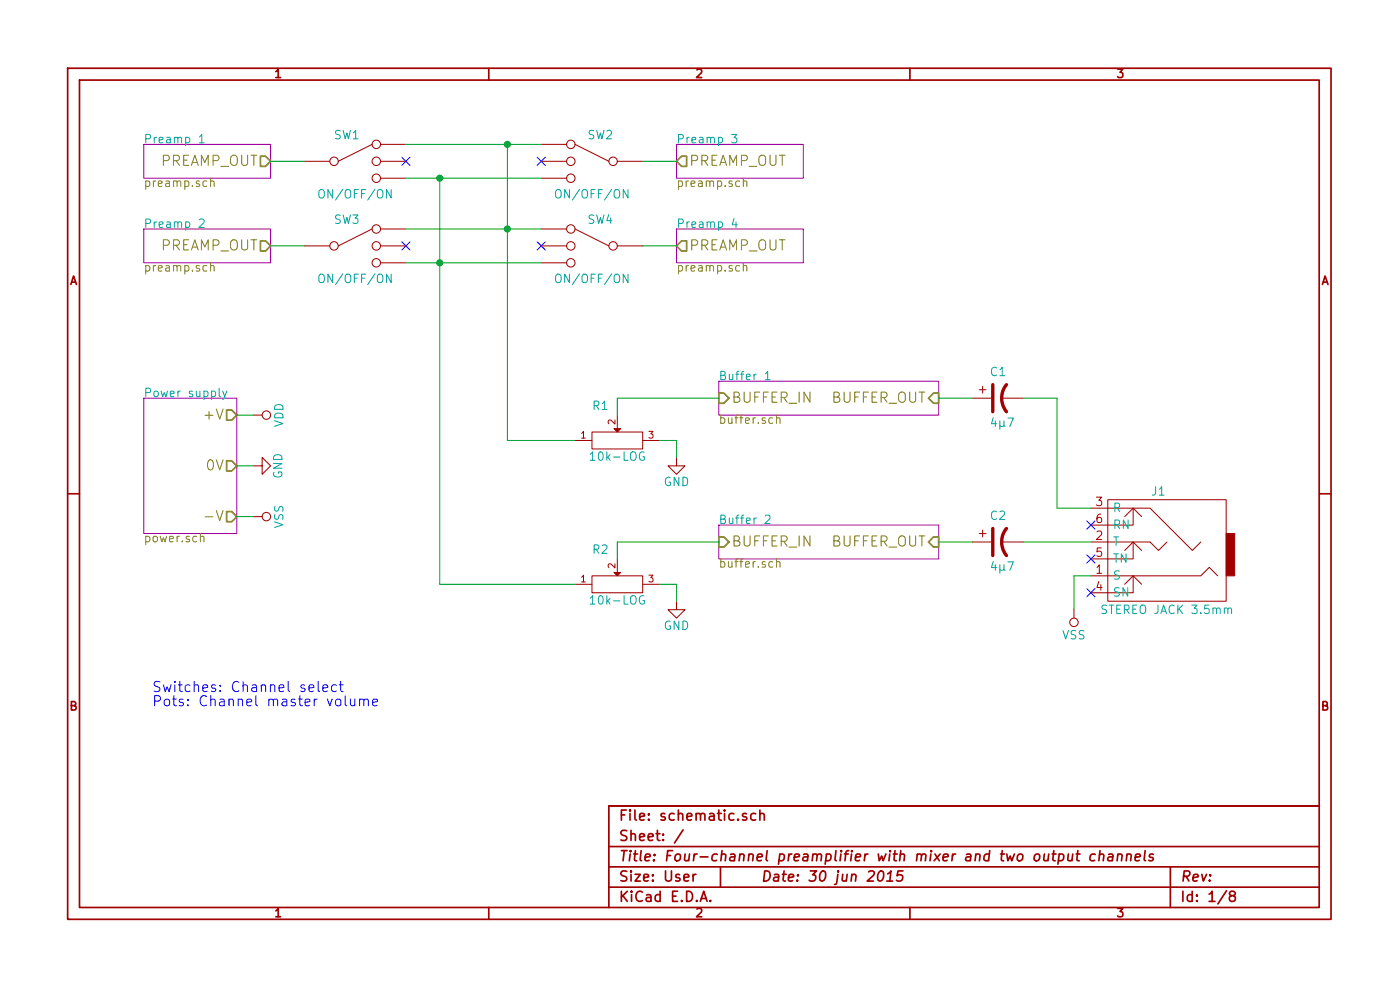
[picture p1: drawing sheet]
EESchema Schematic File Version 2
LIBS:power
LIBS:conn
LIBS:linear
LIBS:memory
LIBS:audio
LIBS:device
LIBS:transistors
LIBS:mark
LIBS:schematic-cache
EELAYER 27 0
EELAYER END
$Descr User 8270 5830
encoding utf-8
Sheet 1 8
Title "Four-channel preamplifier with mixer and two output channels"
Date "30 jun 2015"
Rev ""
Comp ""
Comment1 ""
Comment2 ""
Comment3 ""
Comment4 ""
$EndDescr
$Comp
L POT R1
U 1 1
P 3650 2600
F 0 "R1" H 3550 2800 50  0000 C CNN
F 1 "10k-LOG" H 3650 2500 50  0000 C CNN
F 2 "" H 3650 2600 60  0000 C CNN
F 3 "" H 3650 2600 60  0000 C CNN
	1    3650 2600
	1    0    0    -1  
$EndComp
$Comp
L GND #PWR2
U 1 1
P 4000 2700
F 0 "#PWR2" H 4000 2450 50  0001 C CNN
F 1 "GND" H 4000 2550 50  0000 C CNN
F 2 "" H 4000 2700 60  0000 C CNN
F 3 "" H 4000 2700 60  0000 C CNN
	1    4000 2700
	1    0    0    -1  
$EndComp
$Comp
L POT R2
U 1 1
P 3650 3450
F 0 "R2" H 3550 3650 50  0000 C CNN
F 1 "10k-LOG" H 3650 3350 50  0000 C CNN
F 2 "" H 3650 3450 60  0000 C CNN
F 3 "" H 3650 3450 60  0000 C CNN
	1    3650 3450
	1    0    0    -1  
$EndComp
$Comp
L GND #PWR5
U 1 1
P 4000 3550
F 0 "#PWR5" H 4000 3300 50  0001 C CNN
F 1 "GND" H 4000 3400 50  0000 C CNN
F 2 "" H 4000 3550 60  0000 C CNN
F 3 "" H 4000 3550 60  0000 C CNN
	1    4000 3550
	1    0    0    -1  
$EndComp
$Comp
L JACK_TRS_6PINS J1
U 1 1
P 6850 3200
F 0 "J1" H 6850 2900 50  0000 C CNN
F 1 "STEREO JACK 3.5mm" H 6800 3600 50  0000 C CNN
F 2 "" H 6950 3050 60  0000 C CNN
F 3 "" H 6950 3050 60  0000 C CNN
	1    6850 3200
	-1   0    0    1   
$EndComp
Text Notes 900  4100 0    60   ~ 0
Switches: Channel select\nPots: Channel master volume
$Sheet
S 850  850  750  200 
U 55758894
F0 "Preamp 1" 50
F1 "preamp.sch" 50
F2 "PREAMP_OUT" O R 1600 950 60 
$EndSheet
NoConn ~ 2400 950 
$Sheet
S 850  1350 750  200 
U 55758E47
F0 "Preamp 2" 50
F1 "preamp.sch" 50
F2 "PREAMP_OUT" O R 1600 1450 60 
$EndSheet
NoConn ~ 2400 1450
$Sheet
S 4000 850  750  200 
U 55759A9A
F0 "Preamp 3" 50
F1 "preamp.sch" 50
F2 "PREAMP_OUT" O L 4000 950 60 
$EndSheet
NoConn ~ 3200 950 
$Sheet
S 4000 1350 750  200 
U 55759AA8
F0 "Preamp 4" 50
F1 "preamp.sch" 50
F2 "PREAMP_OUT" O L 4000 1450 60 
$EndSheet
NoConn ~ 3200 1450
$Sheet
S 4250 2250 1300 200 
U 557585B2
F0 "Buffer 1" 50
F1 "buffer.sch" 50
F2 "BUFFER_OUT" I R 5550 2350 60 
F3 "BUFFER_IN" I L 4250 2350 60 
$EndSheet
$Sheet
S 4250 3100 1300 200 
U 5575AD0A
F0 "Buffer 2" 50
F1 "buffer.sch" 50
F2 "BUFFER_OUT" I R 5550 3200 60 
F3 "BUFFER_IN" I L 4250 3200 60 
$EndSheet
$Sheet
S 850  2350 550  800 
U 55758CAC
F0 "Power supply" 50
F1 "power.sch" 50
F2 "0V" O R 1400 2750 60 
F3 "+V" O R 1400 2450 60 
F4 "-V" O R 1400 3050 60 
$EndSheet
$Comp
L VSS #PWR4
U 1 1
P 1500 3050
F 0 "#PWR4" H 1500 2900 50  0001 C CNN
F 1 "VSS" H 1500 3200 50  0000 C CNN
F 2 "" H 1500 3050 60  0000 C CNN
F 3 "" H 1500 3050 60  0000 C CNN
	1    1500 3050
	0    1    1    0   
$EndComp
$Comp
L VDD #PWR1
U 1 1
P 1500 2450
F 0 "#PWR1" H 1500 2300 50  0001 C CNN
F 1 "VDD" H 1500 2600 50  0000 C CNN
F 2 "" H 1500 2450 60  0000 C CNN
F 3 "" H 1500 2450 60  0000 C CNN
	1    1500 2450
	0    1    1    0   
$EndComp
$Comp
L GND #PWR3
U 1 1
P 1500 2750
F 0 "#PWR3" H 1500 2500 50  0001 C CNN
F 1 "GND" H 1500 2600 50  0000 C CNN
F 2 "" H 1500 2750 60  0000 C CNN
F 3 "" H 1500 2750 60  0000 C CNN
	1    1500 2750
	0    -1   -1   0   
$EndComp
NoConn ~ 6450 3100
NoConn ~ 6450 3300
NoConn ~ 6450 3500
$Comp
L SP3T_SWITCH SW1
U 1 1
P 2100 950
F 0 "SW1" H 2050 1100 50  0000 C CNN
F 1 "ON/OFF/ON" H 2100 750 50  0000 C CNN
F 2 "~" H 1475 1125 60  0000 C CNN
F 3 "~" H 1475 1125 60  0000 C CNN
	1    2100 950 
	1    0    0    -1  
$EndComp
$Comp
L SP3T_SWITCH SW3
U 1 1
P 2100 1450
F 0 "SW3" H 2050 1600 50  0000 C CNN
F 1 "ON/OFF/ON" H 2100 1250 50  0000 C CNN
F 2 "~" H 1475 1625 60  0000 C CNN
F 3 "~" H 1475 1625 60  0000 C CNN
	1    2100 1450
	1    0    0    -1  
$EndComp
$Comp
L SP3T_SWITCH SW2
U 1 1
P 3500 950
F 0 "SW2" H 3450 1100 50  0000 C CNN
F 1 "ON/OFF/ON" H 3500 750 50  0000 C CNN
F 2 "~" H 2875 1125 60  0000 C CNN
F 3 "~" H 2875 1125 60  0000 C CNN
	1    3500 950 
	-1   0    0    -1  
$EndComp
$Comp
L SP3T_SWITCH SW4
U 1 1
P 3500 1450
F 0 "SW4" H 3450 1600 50  0000 C CNN
F 1 "ON/OFF/ON" H 3500 1250 50  0000 C CNN
F 2 "~" H 2875 1625 60  0000 C CNN
F 3 "~" H 2875 1625 60  0000 C CNN
	1    3500 1450
	-1   0    0    -1  
$EndComp
Wire Wire Line
	4000 2700 4000 2600
Wire Wire Line
	1800 950  1600 950 
Wire Wire Line
	1800 1450 1600 1450
Wire Wire Line
	3800 950  4000 950 
Wire Wire Line
	3800 1450 4000 1450
Wire Wire Line
	4000 3550 4000 3450
Wire Wire Line
	6450 3400 6350 3400
Wire Wire Line
	6350 3400 6350 3600
Wire Wire Line
	2400 850  3200 850 
Connection ~ 3000 1350
Connection ~ 3000 850 
Wire Wire Line
	2400 1050 3200 1050
Wire Wire Line
	2400 1550 3200 1550
Connection ~ 2600 1550
Connection ~ 2600 1050
Wire Wire Line
	2400 1350 3200 1350
Wire Wire Line
	1400 3050 1500 3050
Wire Wire Line
	1400 2750 1500 2750
Wire Wire Line
	1400 2450 1500 2450
Wire Wire Line
	2600 3450 3400 3450
Wire Wire Line
	3000 2600 3400 2600
Wire Wire Line
	2600 1050 2600 3450
Wire Wire Line
	3000 850  3000 2600
Wire Wire Line
	4000 3450 3900 3450
Wire Wire Line
	4000 2600 3900 2600
Wire Wire Line
	3650 2450 3650 2350
Wire Wire Line
	3650 3300 3650 3200
$Comp
L VSS #PWR6
U 1 1
P 6350 3600
F 0 "#PWR6" H 6350 3450 50  0001 C CNN
F 1 "VSS" H 6350 3750 50  0000 C CNN
F 2 "" H 6350 3600 60  0000 C CNN
F 3 "" H 6350 3600 60  0000 C CNN
	1    6350 3600
	-1   0    0    1   
$EndComp
$Comp
L CP1 C2
U 1 1
P 5900 3200
F 0 "C2" V 5750 3150 50  0000 L CNN
F 1 "4μ7" V 6050 3100 50  0000 L CNN
F 2 "" H 5900 3200 60  0000 C CNN
F 3 "" H 5900 3200 60  0000 C CNN
	1    5900 3200
	0    -1   1    0   
$EndComp
Wire Wire Line
	5550 3200 5750 3200
$Comp
L CP1 C1
U 1 1
P 5900 2350
F 0 "C1" V 5750 2300 50  0000 L CNN
F 1 "4μ7" V 6050 2250 50  0000 L CNN
F 2 "" H 5900 2350 60  0000 C CNN
F 3 "" H 5900 2350 60  0000 C CNN
	1    5900 2350
	0    -1   1    0   
$EndComp
Wire Wire Line
	3650 3200 4250 3200
Wire Wire Line
	3650 2350 4250 2350
Wire Wire Line
	5550 2350 5750 2350
Wire Wire Line
	6050 3200 6450 3200
Wire Wire Line
	6050 2350 6250 2350
Wire Wire Line
	6250 2350 6250 3000
Wire Wire Line
	6250 3000 6450 3000
$EndSCHEMATC
